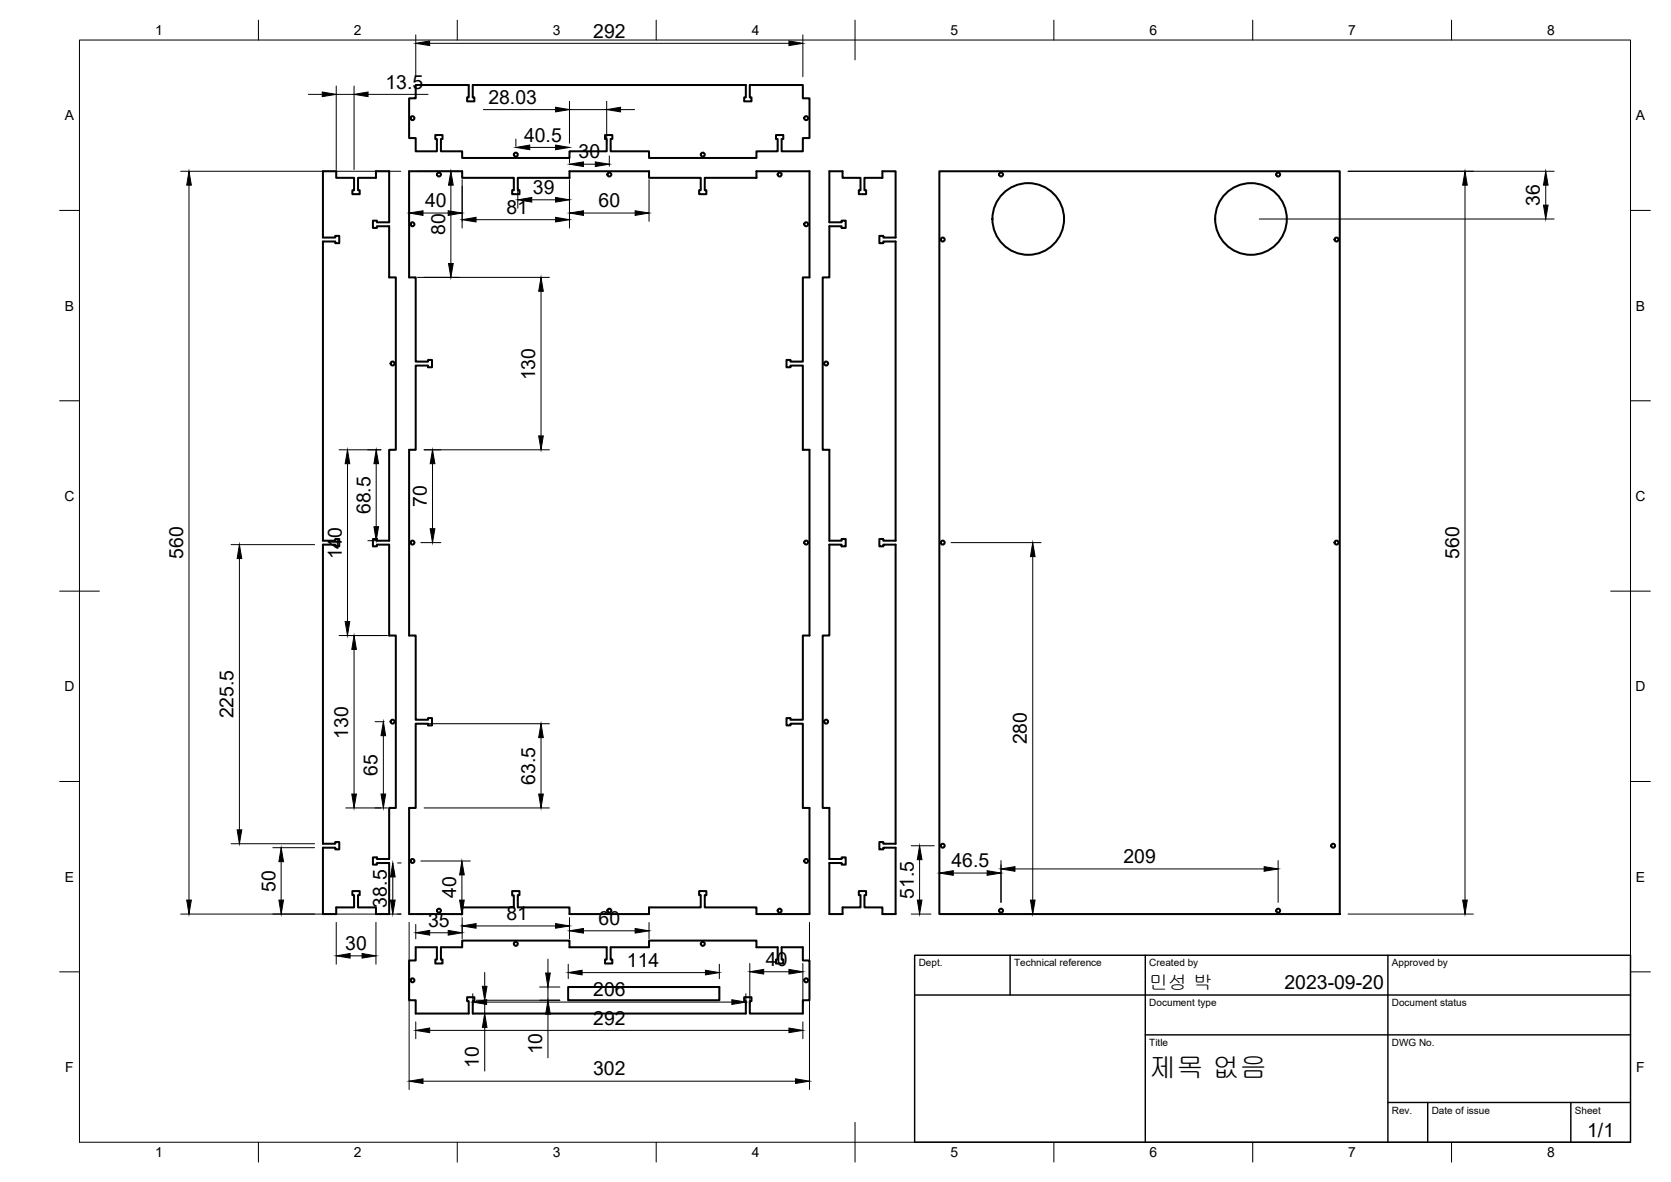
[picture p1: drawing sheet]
<svg xmlns="http://www.w3.org/2000/svg" width="420mm" height="297mm" viewBox="0 0 420 297" stroke-linecap="round" stroke-linejoin="round" font-family="sans-serif">
<!-- layer: Visible -->
<g fill="none" stroke="#000" stroke-width=".51">
<path d="M104.5 21.4h13.4v3.1h-.4v1h1.8v-1h-.4v-3.1h68.6v3.1h-.4v1h1.9v-1h-.5v-3.1h13.4v3.3h1.6v10h-1.6v3.3h-5.4v-3.1h.5v-1h-1.9v1h.4v3.1h-5.3v1.7h-27v-1.7h-9.7v-3.1h.5v-1h-1.9v1h.4v3.1h-9.3v1.7h-27v-1.7h-5.3v-3.1h.4v-1h-1.8v1h.4v3.1h-5.4v-3.3h-1.6v-10h1.6zM81.2 43h3.3v1.7h4.5v3.1h-.4v1h1.8v-1h-.4v-3.1h4.5v-1.7h3.4v12.9h-3.1v-.5h-1v1.9h1v-.4h3.1v12.8h1.6v43.3h-1.6v22.9h-3.1v-.4h-1v1.8h1v-.4h3.1v22.8h1.6v43.3h-1.6v12.9h-3.1v-.4h-1v1.8h1v-.4h3.1v12.8h-3.4v-1.7h-4.5v-3.1h.4v-1h-1.8v1h.4v3.1h-4.5v1.7h-3.3v-16.7h3.1v.5h1v-1.9h-1v.4h-3.1v-75.1h3.1v.4h1v-1.8h-1v.4h-3.1v-75.2h3.1v.4h1v-1.8h-1v.4h-3.1zM102.9 43h13.3v1.7h13v3.1h-.4v1h1.8v-1h-.4v-3.1h13v-1.7h20v1.7h13v3.1h-.4v1h1.8v-1h-.4v-3.1h13v-1.7h13.3v26.7h-1.6v21.2h-3.1v-.4h-1v1.8h1v-.4h3.1v21.1h1.6v46.7h-1.6v21.2h-3.1v-.4h-1v1.8h1v-.4h3.1v21.1h1.6v26.7h-13.3v-1.7h-13v-3.1h.4v-1h-1.8v1h.4v3.1h-13v1.7h-20v-1.7h-13v-3.1h.4v-1h-1.8v1.1h.4v3h-13v1.7h-13.3v-26.7h1.6v-21.1h3.1v.4h1v-1.8h-1v.4h-3.1v-21.2h-1.6v-46.7h1.6v-21.1h3.1v.4h1v-1.8h-1v.4h-3.1v-21.2h-1.6zM208.5 43h3.4v1.7h4.5v3.1h-.5v1h1.9v-1h-.4v-3.1h4.5v-1.7h3.3v16.7h-3.1v-.4h-1v1.8h1v-.4h3.1v75.2h-3.1v-.4h-1v1.8h1v-.4h3.1v75.1h-3.1v-.4h-1v1.9h1v-.5h3.1v16.7h-3.3v-1.7h-4.5v-3.1h.4v-1h-1.9v1h.5v3.1h-4.5v1.7h-3.4v-12.8h3.1v.4h1v-1.8h-1v.4h-3.1v-12.9h-1.6v-43.3h1.6v-22.8h3.1v.4h1v-1.8h-1v.4h-3.1v-22.9h-1.6v-43.3h1.6v-12.8h3.1v.4h1v-1.9h-1v.5h-3.1zM236.2 43h100.7v186.7h-100.7zM104.5 238h5.4v3.1h-.4v1h1.8v-1h-.4v-3.1h5.3v-1.6h27v1.6h9.3v3.1h-.4v1h1.9v-1h-.5v-3.1h9.7v-1.6h27v1.6h5.3v3.1h-.4v1h1.9v-1h-.5v-3.1h5.4v3.4h1.6v10h-1.6v3.3h-13.4v-3.1h.5v-1h-1.9v1h.4v3.1h-68.6v-3.1h.4v-1h-1.8v1h.4v3.1h-13.4v-3.3h-1.6v-10h1.6zM142.9 248h38v3.4h-38z"/>
<circle cx="103.7" cy="29.7" r=".5"/>
<circle cx="129.7" cy="38.9" r=".5"/>
<circle cx="176.7" cy="38.9" r=".5"/>
<circle cx="202.7" cy="29.7" r=".5"/>
<circle cx="103.7" cy="56.4" r=".5"/>
<circle cx="110.4" cy="43.9" r=".5"/>
<circle cx="153.2" cy="43.9" r=".5"/>
<circle cx="196" cy="43.9" r=".5"/>
<circle cx="202.7" cy="56.4" r=".5"/>
<circle cx="251.7" cy="43.9" r=".5"/>
<circle cx="258.5" cy="55" r="9"/>
<circle cx="314.5" cy="55" r="9"/>
<circle cx="321.4" cy="43.9" r=".5"/>
<circle cx="237" cy="60.2" r=".5"/>
<circle cx="336.1" cy="60.2" r=".5"/>
<circle cx="98.7" cy="91.4" r=".5"/>
<circle cx="207.7" cy="91.4" r=".5"/>
<circle cx="103.7" cy="136.4" r=".5"/>
<circle cx="202.7" cy="136.4" r=".5"/>
<circle cx="237" cy="136.4" r=".5"/>
<circle cx="336.1" cy="136.4" r=".5"/>
<circle cx="98.7" cy="181.4" r=".5"/>
<circle cx="207.7" cy="181.4" r=".5"/>
<circle cx="103.7" cy="216.4" r=".5"/>
<circle cx="202.7" cy="216.4" r=".5"/>
<circle cx="237" cy="212.5" r=".5"/>
<circle cx="335.2" cy="212.5" r=".5"/>
<circle cx="110.4" cy="228.9" r=".5"/>
<circle cx="129.7" cy="237.2" r=".5"/>
<circle cx="153.2" cy="228.9" r=".5"/>
<circle cx="176.7" cy="237.2" r=".5"/>
<circle cx="196" cy="228.9" r=".5"/>
<circle cx="251.7" cy="228.9" r=".5"/>
<circle cx="321.4" cy="228.9" r=".5"/>
<circle cx="103.7" cy="246.4" r=".5"/>
<circle cx="202.7" cy="246.4" r=".5"/>
</g>
<!-- layer: BORDER -->
<g fill="none" stroke="#000" stroke-width=".25">
<path d="M20 10.1h390v276.9h-390zM65 5.1v5M115 5.1v5M165 5.1v5M215 5.1v10M265 5.1v5M315 5.1v5M365 5.1v5M15 52.9h5M410 52.9h5M15 100.7h5M410 100.7h5"/>
<path d="M15 148.6h10M405 148.6h10M15 196.4h5M410 196.4h5M15 244.2h5M410 244.2h5M65 287v5M115 287v5M165 287v5M215 282.1v9.9M265 287v5M315 287v5"/>
<path d="M365 287v5"/>
</g>
<!-- layer: TITLEBLOCK -->
<path d="M230 240.1h180v46.9h-180zM230 250h180M254 240.1v9.9M288 240.1v46.9M349 240.1v46.9M288 260.1h122M349 277.1h61M359 277.1v9.9M395 277.1v9.9" fill="none" stroke="#000" stroke-width=".36"/>
<!-- layer: FD_Dimensions -->
<g fill="none" stroke="#000" stroke-width=".25">
<path d="M104.5 8.8v10.5M108 10.9h90.4M201.9 8.8v10.5M77.5 23.7h3.5M84.5 21.6v21M84.5 23.7h4.5M89 21.6v21M92.5 23.7h15.1M121.5 27.5h18.2M129.7 35v1.8M133.2 37h6.5M143.2 25.4v10.5"/>
<path d="M143.2 39.2v1.7M143.2 27.5h9.3M152.5 25.4v10.5M153.2 39.2v2.6M156 27.5h3.6M45.4 43h55.4M47.5 46.5v179.7M102.9 45.1v10.5M105 43h10.5M106.4 53.5h6.3M113.4 46.5v19.7M116.2 45.1v12.2"/>
<path d="M119.7 55.2h20M130.2 46.8v5.5M133.7 50.2h6M143.2 45.1v12.2M146.7 53.5h13M146.7 41.3h3M163.2 45.1v10.5M316.6 55h74.2M339 43h51.8M368.4 46.5v179.7M388.7 46.5v5M105 69.7h33.1"/>
<path d="M136 73.2v36.3M85.3 113h10.5M87.4 116.5v39.7M94.6 116.5v15.9M106.6 113h31.5M108.8 116.5v16.4M58.1 136.9h21M92.5 135.9h3.3M105.8 136.4h5M239.1 136.4h22.7M259.7 139.9v86.3M60.2 140.4v68.1"/>
<path d="M85.3 159.7h12.1M89 163.2v36.3M94.3 181.4h2.3M96.4 184.9v14.6M106.6 181.9h31.5M136 185.4v14.1M58.1 212h21M68.6 213h10.5M70.7 216.5v9.7M86.9 203h10.5M100 216.9h.9M105.8 216.4h12.5"/>
<path d="M106.6 203h31.5M116.1 219.9v6.3M229.1 212.5h5.8M231.2 216v10.2M239.7 219.4h8.5M251.7 216.3v10.5M255.2 218.4h62.7M321.4 216.3v10.5M45.4 229.7h55.5M84.5 231.8v10.5M94.5 231.8v10.5M98.8 220.4v5.8"/>
<path d="M102.9 231.8v42M104.5 232.3v3.6M108 234.4h4.7M114 229.7h.1M116.2 230.6v5.3M119.7 232.7h20M143.2 230.6v5.3M146.7 233.9h13M163.2 231.8v4.1M203.5 231.8v42M229.1 229.7h5M257.6 229.7h2.1"/>
<path d="M339 229.7h31.5M88 240.2h3M104.5 256.8v4.2M108 258.9h90.4M118.9 249.7v2.9M119.8 251.4h21M119.8 254.7h4.4M121.9 244.4v3.5M121.9 251.4v3.3M121.9 258.2v11M122.4 251.8h61.6M135.7 248h5.1"/>
<path d="M137.8 241v3.5M137.8 248v3.4M137.8 254.9v10.9M142.9 242.3v3.6M146.4 244.4h31M180.9 242.3v3.6M187.5 249.7v2.9M188.5 242.1v10.5M192 244.2h6.4M201.9 242.1v10.5M201.9 256.8v4.2M106.4 271.7h93.6"/>
</g>
<g fill="#000" stroke="#000" stroke-width=".25">
<path d="M104.5 10.9l3.5-.6v1.2zM198.4 10.3l3.5 .6-3.5 .6zM81 23.1l3.5 .6-3.5 .6zM89 23.7l3.5-.6v1.2zM129.7 37l3.5-.5v1.1zM139.7 36.5l3.5 .5-3.5 .6zM139.7 27l3.5 .5-3.5 .6zM152.5 27.5l3.5-.5v1.1zM47.5 43l.6 3.5h-1.2zM102.9 53.5l3.5-.5v1.1zM112.7 53l3.5 .5-3.5 .6zM113.4 43l.6 3.5h-1.2z"/>
<path d="M116.2 55.2l3.5-.6v1.2zM130.2 50.2l3.5-.6v1.2zM139.7 54.6l3.5 .6-3.5 .6zM139.7 49.6l3.5 .6-3.5 .6zM143.2 53.5l3.5-.5v1.1zM143.2 41.3l3.5-.6v1.2zM149.7 40.7l3.5 .6-3.5 .6zM159.7 53l3.5 .5-3.5 .6zM368.4 43l.5 3.5h-1.1zM388.1 51.5h1.2l-.6 3.5zM388.7 43l.6 3.5h-1.2zM112.8 66.2h1.2l-.6 3.5z"/>
<path d="M136 69.7l.6 3.5h-1.2zM87.4 113l.5 3.5h-1.1zM94.6 113l.6 3.5h-1.2zM108.8 113l.5 3.5h-1.1zM135.4 109.5h1.2l-.6 3.5zM94 132.4h1.2l-.6 3.5zM108.2 132.9h1.1l-.5 3.5zM259.7 136.4l.6 3.5h-1.2zM60.2 136.9l.6 3.5h-1.2zM86.8 156.2h1.1l-.5 3.5zM89 159.7l.6 3.5h-1.1zM88.5 199.5h1.1l-.6 3.5z"/>
<path d="M96.4 181.4l.6 3.5h-1.2zM95.8 199.5h1.2l-.6 3.5zM136 181.9l.6 3.5h-1.2zM135.4 199.5h1.2l-.6 3.5zM59.6 208.5h1.2l-.6 3.5zM70.7 213l.6 3.5h-1.2zM116.1 216.4l.6 3.5h-1.1zM231.2 212.5l.6 3.5h-1.1zM236.2 219.4l3.5-.6v1.2zM248.2 218.8l3.5 .6-3.5 .6zM251.7 218.4l3.5-.6v1.2zM317.9 217.8l3.5 .6-3.5 .6z"/>
<path d="M46.9 226.2h1.2l-.6 3.5zM70.1 226.2h1.2l-.6 3.5zM84.5 240.2l3.5-.6v1.2zM91 239.6l3.5 .6-3.5 .6zM98.8 216.9l.6 3.5h-1.2zM98.2 226.2h1.2l-.6 3.5zM104.5 234.4l3.5-.6v1.2zM112.7 233.8l3.5 .6-3.5 .6zM115.6 226.2h1.1l-.6 3.5zM116.2 232.7l3.5-.6v1.2zM139.7 232.1l3.5 .6-3.5 .6zM143.2 233.9l3.5-.6v1.2z"/>
<path d="M159.7 233.3l3.5 .6-3.5 .6zM230.7 226.2h1.1l-.6 3.5zM259.1 226.2h1.2l-.6 3.5zM367.8 226.2h1.1l-.5 3.5zM104.5 258.9l3.5-.6v1.2zM121.3 247.9h1.1l-.5 3.5zM121.9 254.7l.5 3.5h-1.1zM118.9 251.8l3.5-.6v1.2zM137.2 244.5h1.2l-.6 3.5zM137.8 251.4l.6 3.5h-1.2zM142.9 244.4l3.5-.6v1.2zM177.4 243.8l3.5 .6-3.5 .6z"/>
<path d="M184 251.2l3.5 .6-3.5 .6zM188.5 244.2l3.5-.6v1.2zM198.4 258.3l3.5 .6-3.5 .6zM198.4 243.6l3.5 .6-3.5 .6zM102.9 271.7l3.5-.6v1.2zM200 271.1l3.5 .6-3.5 .6z"/>
</g>
<text font-size="6.8" x="289" y="270.6">제목 없음</text>
<g font-size="4.9">
<text x="149.2" y="9.4">292</text>
<text x="96.9" y="22.3">13.5</text>
<text x="122.8" y="26.1">28.03</text>
<text x="131.8" y="35.6">40.5</text>
<text x="145.5" y="39.8">30</text>
<text x="106.9" y="52.1">40</text>
<text x="127.3" y="53.7">81</text>
<text x="134" y="48.8">39</text>
<text x="150.5" y="52.1">60</text>
<text x="387.2" y="51.8" transform="rotate(-90 387.2 51.8)">36</text>
<text x="111.9" y="59.1" transform="rotate(-90 111.9 59.1)">80</text>
<text x="134.6" y="95.6" transform="rotate(-90 134.6 95.6)">130</text>
<text x="93.1" y="129.2" transform="rotate(-90 93.1 129.2)">68.5</text>
<text x="107.3" y="127.4" transform="rotate(-90 107.3 127.4)">70</text>
<text x="46.1" y="140.4" transform="rotate(-90 46.1 140.4)">560</text>
<text x="85.9" y="140.6" transform="rotate(-90 85.9 140.6)">140</text>
<text x="366.9" y="140.4" transform="rotate(-90 366.9 140.4)">560</text>
<text x="58.7" y="180.5" transform="rotate(-90 58.7 180.5)">225.5</text>
<text x="87.6" y="185.6" transform="rotate(-90 87.6 185.6)">130</text>
<text x="258.2" y="187.1" transform="rotate(-90 258.2 187.1)">280</text>
<text x="94.9" y="194.9" transform="rotate(-90 94.9 194.9)">65</text>
<text x="134.6" y="197.2" transform="rotate(-90 134.6 197.2)">63.5</text>
<text x="239.2" y="217.9">46.5</text>
<text x="282.5" y="216.9">209</text>
<text x="69.2" y="224.1" transform="rotate(-90 69.2 224.1)">50</text>
<text x="114.7" y="225.7" transform="rotate(-90 114.7 225.7)">40</text>
<text x="229.8" y="225.9" transform="rotate(-90 229.8 225.9)">51.5</text>
<text x="97.3" y="228.1" transform="rotate(-90 97.3 228.1)">38.5</text>
<text x="107.7" y="232.9">35</text>
<text x="127.3" y="231.2">81</text>
<text x="150.5" y="232.5">60</text>
<text x="86.8" y="238.7">30</text>
<text x="157.6" y="243">114</text>
<text x="192.6" y="242.7">40</text>
<text x="149.2" y="250.4">206</text>
<text x="323" y="248.5">2023-09-20</text>
<text x="149.2" y="257.5">292</text>
<text x="120.4" y="268.3" transform="rotate(-90 120.4 268.3)">10</text>
<text x="136.3" y="265" transform="rotate(-90 136.3 265)">10</text>
<text x="149.1" y="270.2">302</text>
<text x="399.1" y="285.7">1/1</text>
</g>
<text font-size="4.8" x="289" y="248.5">민성 박</text>
<g font-size="3.5">
<text x="39" y="8.8">1</text>
<text x="89" y="8.8">2</text>
<text x="139" y="8.8">3</text>
<text x="189" y="8.8">4</text>
<text x="239" y="8.8">5</text>
<text x="289" y="8.8">6</text>
<text x="339" y="8.8">7</text>
<text x="389" y="8.8">8</text>
<text x="16.3" y="30.2">A</text>
<text x="411.3" y="30.2">A</text>
<text x="16.3" y="78">B</text>
<text x="411.3" y="78">B</text>
<text x="16.2" y="125.9">C</text>
<text x="411.2" y="125.9">C</text>
<text x="16.2" y="173.7">D</text>
<text x="411.2" y="173.7">D</text>
<text x="16.3" y="221.6">E</text>
<text x="411.3" y="221.6">E</text>
<text x="16.4" y="269.4">F</text>
<text x="411.4" y="269.4">F</text>
<text x="39" y="290.8">1</text>
<text x="89" y="290.8">2</text>
<text x="139" y="290.8">3</text>
<text x="189" y="290.8">4</text>
<text x="239" y="290.8">5</text>
<text x="289" y="290.8">6</text>
<text x="339" y="290.8">7</text>
<text x="389" y="290.8">8</text>
</g>
<g font-size="2.5">
<text x="231" y="242.9">Dept.</text>
<text x="255" y="242.9">Technical reference</text>
<text x="289" y="242.9">Created by</text>
<text x="350" y="242.9">Approved by</text>
<text x="289" y="252.8">Document type</text>
<text x="350" y="252.8">Document status</text>
<text x="289" y="262.9">Title</text>
<text x="350" y="262.9">DWG No.</text>
<text x="350" y="279.9">Rev.</text>
<text x="360" y="279.9">Date of issue</text>
<text x="396" y="279.9">Sheet</text>
</g>
</svg>
